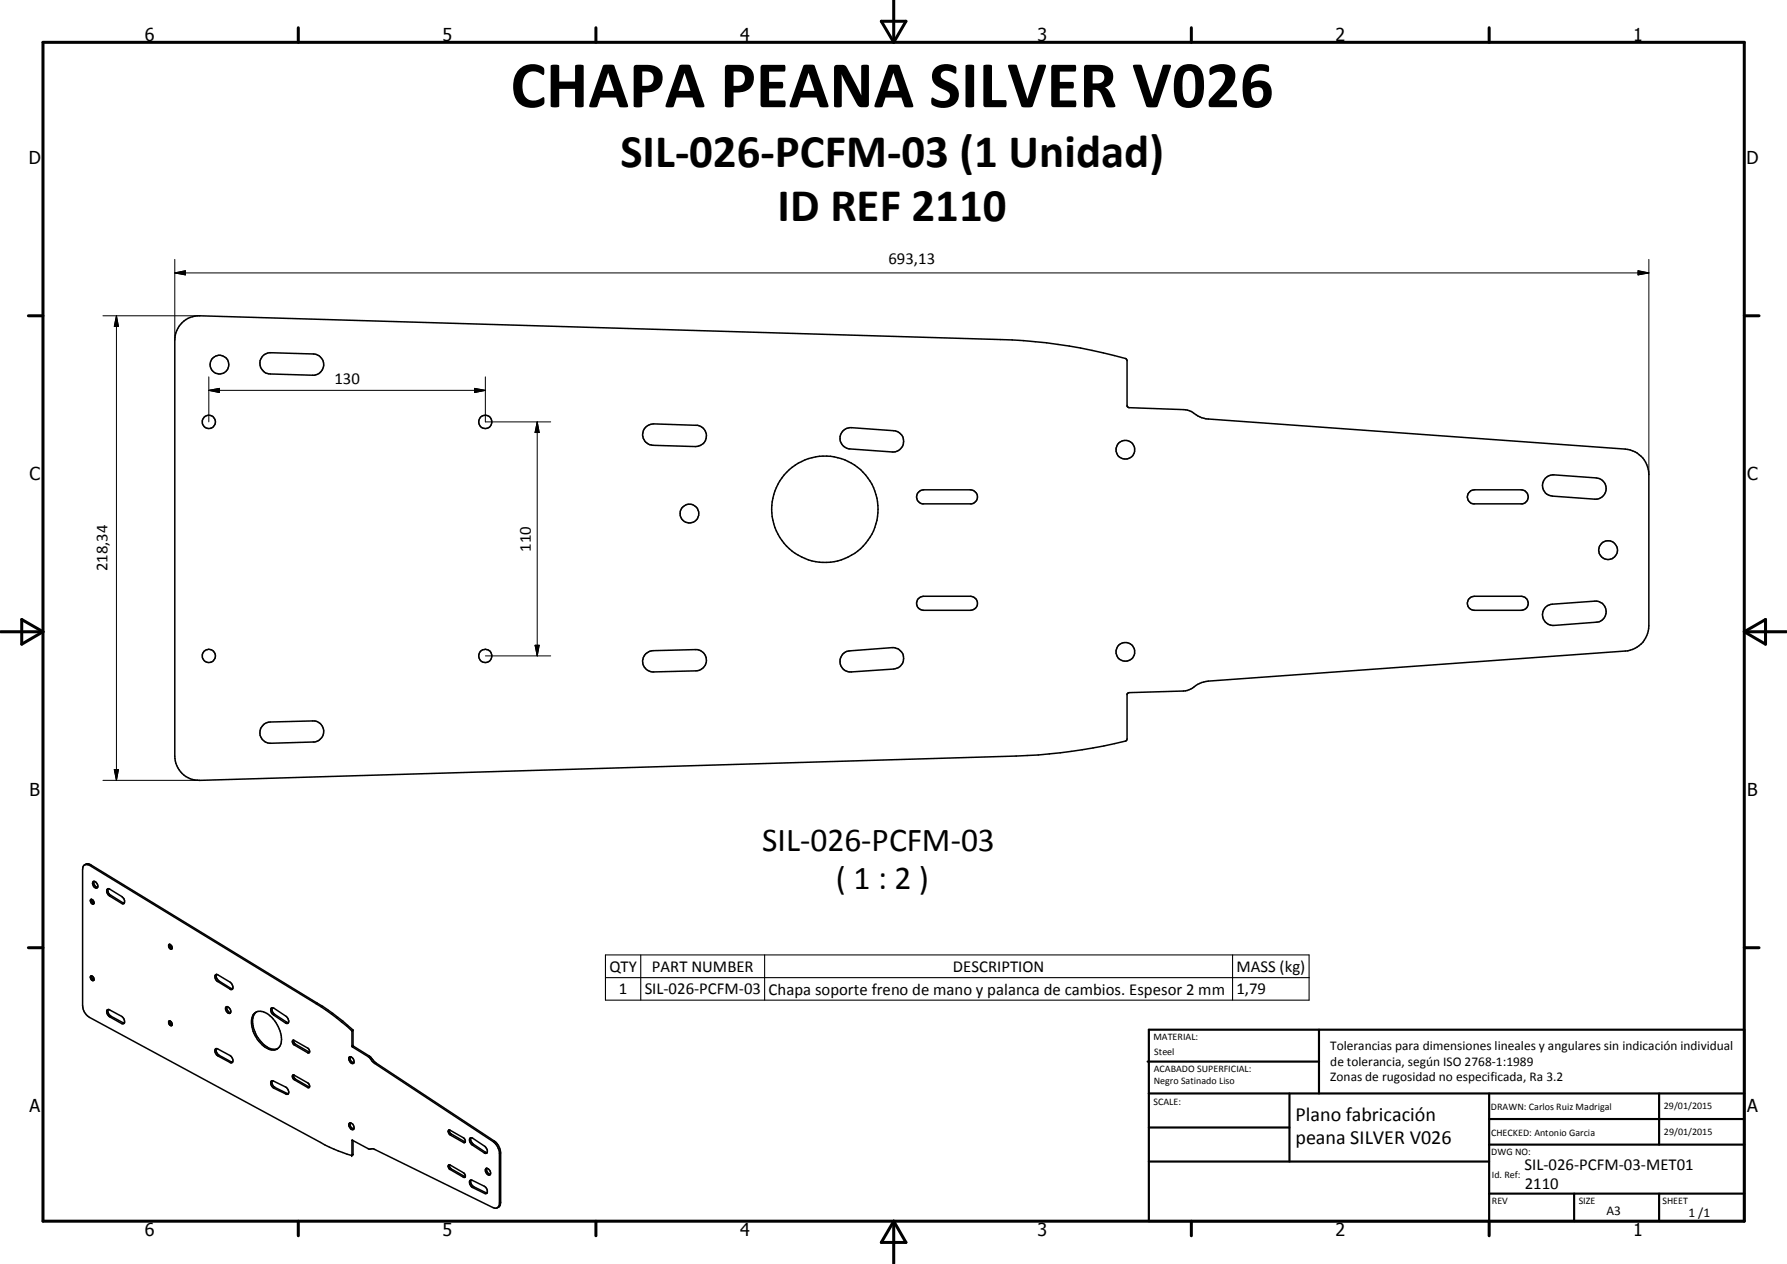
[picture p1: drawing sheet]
<svg xmlns="http://www.w3.org/2000/svg" width="420mm" height="297mm" viewBox="0 0 420 297" stroke-linecap="round" stroke-linejoin="round" font-family="sans-serif">
<g fill="none" stroke="#000" stroke-width=".35">
<path d="M42.8 75.8a5.7 5.7 0 0 1 4.2-1.6l188.3 5.6a118 118 0 0 1 29.5 4.5l.2 .5 .1 10.8 .4 .2 12.9 .5a5.2 5.2 0 0 1 3.2 1.4l1.9 .7 98.6 7.1a6 6 0 0 1 5.6 6v35.6a5.9 5.9 0 0 1-5.6 5.9l-98 7.1a7.5 7.5 0 0 0-4.1 1.8l-1.8 .5-13 .5-.2 .2v10.6l-.1 .3a112.2 112.2 0 0 1-26 3.7l-192 5.7a5.7 5.7 0 0 1-5.8-5.7v-97.8a5.8 5.8 0 0 1 1.7-4.1zM61.7 83.8l.6-.5 1-.4 10.4 .3a2.5 2.5 0 0 1 2.4 2.6 2.5 2.5 0 0 1-2.6 2.4l-10-.3a2.52 2.52 0 0 1-2.2-1.5 2.52 2.52 0 0 1 .4-2.6zM151.7 100.5l.9-.6 1.1-.3 9.9 .3a2.5 2.5 0 0 1 2.5 2.6 2.5 2.5 0 0 1-2.6 2.4l-10-.3a2.53 2.53 0 0 1-2.2-1.5 2.53 2.53 0 0 1 .4-2.6zM198.2 101.3l.9-.6 .7-.2 10.3 .7a2.5 2.5 0 0 1 2.3 2.7 2.5 2.5 0 0 1-2.6 2.3l-10-.7a2.52 2.52 0 0 1-2.1-1.6 2.52 2.52 0 0 1 .5-2.6zM215.8 115.8l.5-.4 .9-.3h11a1.67 1.67 0 0 1 1.6 1.5 1.67 1.67 0 0 1-1.3 1.8h-11.6a1.66 1.66 0 0 1-1.1-2.6zM345.3 115.8l.5-.4 .9-.3h11a1.67 1.67 0 0 1 1.6 1.5 1.67 1.67 0 0 1-1.3 1.8h-11.6a1.65 1.65 0 0 1-1.1-2.6zM363.3 112.4l1-.6 .7-.2 10.3 .7a2.5 2.5 0 0 1 2.3 2.7 2.5 2.5 0 0 1-2.6 2.3l-10-.7a2.49 2.49 0 0 1-2.2-1.6 2.49 2.49 0 0 1 .5-2.6zM151.8 153.6l1-.6 .7-.1 10-.2a2.5 2.5 0 0 1 2.6 2.4 2.5 2.5 0 0 1-2.5 2.5l-9.9 .3a2.5 2.5 0 0 1-2.4-1.5 2.5 2.5 0 0 1 .5-2.8zM198.2 153.7l.5-.5 .8-.2 10.3-.8a2.52 2.52 0 0 1 2.7 2.3 2.52 2.52 0 0 1-2.4 2.7l-9.9 .7a2.5 2.5 0 0 1-2.5-1.4 2.5 2.5 0 0 1 .5-2.8zM215.8 140.8l.8-.5 .6-.2h11a1.65 1.65 0 0 1 1.6 1.7 1.65 1.65 0 0 1-1.6 1.6h-11a1.65 1.65 0 0 1-1.5-.9 1.65 1.65 0 0 1 .1-1.7zM345.3 140.8l.5-.4 .9-.3h11a1.65 1.65 0 0 1 1.6 1.7 1.65 1.65 0 0 1-1.6 1.6h-11a1.65 1.65 0 0 1-1.5-.9 1.65 1.65 0 0 1 .1-1.7zM363.3 142.7l.6-.4 .7-.3 10.4-.7a2.48 2.48 0 0 1 2.6 2.3 2.48 2.48 0 0 1-2.3 2.6l-10 .8a2.53 2.53 0 0 1-2.4-1.5 2.53 2.53 0 0 1 .4-2.8z"/>
<path d="M61.9 170.4l.9-.6 .7-.1 10-.3a2.48 2.48 0 0 1 2.6 2.4 2.48 2.48 0 0 1-2.4 2.6l-10 .3a2.47 2.47 0 0 1-2.4-1.6 2.47 2.47 0 0 1 .6-2.7zM19.9 203.2h.5l.7 .2 53.2 32.5a48.7 48.7 0 0 1 8.5 6.5v3.5l.1 .1 3.6 2.3 1.6 1.6 27.8 18.3a3.7 3.7 0 0 1 1.5 2.6v12.2l-.3 .7-.5 .2-.7-.1-28-13.8h-1.2l-3.9-2.1-.1 3.6M19.9 203.2a1.13 1.13 0 0 1 1.5 0l53.2 32.6a53.4 53.4 0 0 1 8.4 6.3v3.6l.1 .2 3.7 2.3 1.6 1.6 27.8 18.3a3.7 3.7 0 0 1 1.5 2.8v11.7l-.2 .7-.6 .5M19.9 203.2l-.3 .3-.2 .8v32a3.4 3.4 0 0 0 1.7 2.8l54.3 29.4a31.7 31.7 0 0 0 7.3 3M21.4 211.4a.62 .62 0 0 1 .6 .3 .62 .62 0 0 1-.2 .8 .77 .77 0 0 1-.4-1.1zM21.5 211.3a.91 .91 0 0 0 .6 1M21.9 207.1a1.02 1.02 0 0 1 .9 1.6 1.02 1.02 0 0 1-.9-1.6zM22.1 207.1a1.16 1.16 0 0 0 .8 1.4M25.4 208.8a1.41 1.41 0 0 0 .7 1.6l2.9 1.8h.2M25.5 208.8l-.2 .1a1.07 1.07 0 0 0 .5 1.7l3 1.8h.3l.1-.2M25.5 208.8l3.1 1.9a1.35 1.35 0 0 1 .6 1.5M21.4 229.4a.62 .62 0 0 1 .6 .3 .62 .62 0 0 1-.2 .8 .75 .75 0 0 1-.4-1.1z"/>
<path d="M21.5 229.3a.91 .91 0 0 0 .6 1M25.2 237.4l.4-.2 3 1.6a1.26 1.26 0 0 1 .5 1.7h-.5l-3-1.7-.5-.7zM25.4 237.2l-.1 .3a1.42 1.42 0 0 0 .8 1.3l3.1 1.6M39.7 222a.62 .62 0 0 1 .7 .3 .62 .62 0 0 1-.2 .8l-.5-.6zM39.9 221.9a.91 .91 0 0 0 .6 1M39.9 239.9l.2 .7 .4 .3M50.7 229.1l.4-.1 3 1.8a1.18 1.18 0 0 1 .4 1.7h-.3l-3-1.8a1.2 1.2 0 0 1-.5-1.6zM50.9 229v.7l.4 .7 3 1.9 .4 .1M53.1 236.7a.94 .94 0 0 1 1 .3 .94 .94 0 0 1 .1 1l-.1 .1a1.06 1.06 0 0 1-1-1.4zM53.4 236.6a1.14 1.14 0 0 0 .8 1.4M59.7 238.2a2.58 2.58 0 0 1 3.4 .2 7.7 7.7 0 0 1 3 6.7 2.05 2.05 0 0 1-3.3 1.2 7.1 7.1 0 0 1-3.4-7.5zM60.3 237.8a3.8 3.8 0 0 0-.5 4.2 7.2 7.2 0 0 0 4.2 4.5l1.3-.1"/>
<path d="M63.8 236.9h.6l2.8 1.9a1.09 1.09 0 0 1 .4 1.7l-.5-.1-2.8-1.9a1.31 1.31 0 0 1-.5-1.6zM64 236.8v.9l.4 .6 3.4 2M39.7 240a.58 .58 0 0 1 .7 .3 .58 .58 0 0 1-.2 .7h-.1a.87 .87 0 0 1-.4-1zM50.6 246.5l.4-.1 3 1.6a.98 .98 0 0 1 .8 .8 .98 .98 0 0 1-.4 1l-3.5-1.9-.3-.6zM50.9 246.4a1.45 1.45 0 0 0 .6 1.6l3.2 1.6M63.8 254h.5l2.8 1.4a1.21 1.21 0 0 1 .6 1.7l-.3 .1-3-1.5a1.29 1.29 0 0 1-.6-1.7zM64 254a1.3 1.3 0 0 0 .7 1.6l3.1 1.4M68.8 252.7l.3-.1 3.4 2 .3 .4v.5l-.5 .1-3.2-1.9-.3-.5zM68.9 244.5h.3l3.3 1.9 .3 .4v.5l-.5 .1-3.2-1.9-.4-.6zM69 244.4l.1 .5 .3 .4 3.4 2M69 252.6l.1 .5 .4 .5 3.3 1.8M82.3 248.3a1.15 1.15 0 0 1 .9 1.5"/>
<path d="M82.3 248.3l-.1 .1a1.02 1.02 0 0 0 .8 1.5l.2-.1M82.4 248.3a1.19 1.19 0 0 0 .8 1.5M82.3 263.9a1.13 1.13 0 0 1 .9 1.4M82.3 263.9a.88 .88 0 0 0-.1 1 .88 .88 0 0 0 1 .4M82.4 263.9a1.08 1.08 0 0 0 .8 1.4M83 268v3.4l-.3 .1M105.5 265.6h.3l3.2 1.8a.61 .61 0 0 1 .4 .5 .61 .61 0 0 1-.3 .6l-3.3-1.8-.4-.8zM105.7 273.7l3.4 2 .3 .4v.5M105.7 265.6v.4l.3 .4 3.3 1.9M105.7 273.7v.5l.4 .5 3.2 1.8M105.7 273.7h-.1a.65 .65 0 0 0 .2 1.1l3.2 1.8h.4M109.3 276.5h.1"/>
<path d="M109.3 268.3v.1M109.3 276.5l.1 .1M109.3 268.4h.1M110.4 267.5l.2-.1 .5 .1 3.1 2.2a1.06 1.06 0 0 1 .3 1.3h-.5l-3.1-2.1-.5-.8zM110.5 277.5l.5-.1 2.9 1.4a1.2 1.2 0 0 1 .5 1.7h-.5l-3-1.5-.5-.8zM110.7 267.4v.6l.5 .8 3.3 2.1M110.7 277.3l-.1 .5 .5 .8 3.4 1.8M114.3 274.6a1.02 1.02 0 0 1 .9 1.5 .99 .99 0 0 1-.9-1.5zM114.5 274.5a1.21 1.21 0 0 0 .8 1.5"/>
<circle cx="49.1" cy="99.1" r="1.56"/>
<circle cx="51.6" cy="85.7" r="2.2"/>
<circle cx="114.1" cy="99.1" r="1.56"/>
<circle cx="194" cy="119.7" r="12.5"/>
<circle cx="264.6" cy="105.7" r="2.2"/>
<circle cx="162.1" cy="120.7" r="2.21"/>
<circle cx="378.1" cy="129.3" r="2.21"/>
<circle cx="49.1" cy="154.1" r="1.56"/>
<circle cx="114.1" cy="154.1" r="1.56"/>
<circle cx="264.6" cy="153.2" r="2.2"/>
</g>
<g fill="none" stroke="#000" stroke-width=".25">
<path d="M21.4 203.2l-.3 .2M26.1 210.4l-.3 .2M28.9 212.1l-.3 .2M26.1 238.8l-.3 .2M51.5 230.5l-.3 .2M54.3 232.3l-.3 .1M64.6 238.4l-.3 .1M74.6 235.8l-.3 .1M142.4 224.4h165.4v10.6h-165.4zM142.4 229.7h165.4M150.7 224.4v10.6M179.8 224.4v10.6"/>
<path d="M289.8 224.4v10.6M28.9 240.3l-.3 .2M51.5 248l-.2 .2M54.4 249.6l-.3 .1M64.7 255.6l-.3 .1M67.4 240.2l-.3 .2M67.5 257l-.3 .1M69.5 245.4l-.3 .2M69.5 253.6l-.3 .1M72.6 247.2l-.3 .2M72.6 255.4l-.3 .2M82.9 242l-.3 .1"/>
<path d="M83 242.2l-.2 .2M83 245.7l-.2 .1M83.1 245.9l-.2 .1M86.8 248.2l-.3 .1M87.5 248.8l-.3 .2M88.4 249.8l-.3 .1M82.9 268h-.1M83 271.3l-.2 .1M106.1 266.5l-.3 .2M106.1 274.7l-.3 .1M109.3 268.3l-.3 .2M109.3 276.5l-.3 .1"/>
<path d="M111.3 268.9l-.3 .2M111.4 278.9l-.3 .2M114.1 270.8l-.2 .1M116.2 268.1l-.3 .1M117.7 270.9l-.3 .2M114.2 280.3l-.3 .2M117.7 282.6l-.3 .1"/>
</g>
<circle cx="82.7" cy="271.5" r=".18" fill="#000"/>
<g fill="none" stroke="#000" stroke-width=".71">
<path d="M10.1 9.9h400v277.1h-400zM70.1 6.5v3.4M140.1 6.5v3.4M207.2 5h5.8l-2.9 4.9zM210.1 0v9.9M280.1 6.5v3.4M350.1 6.5v3.4M6.7 74.2h3.4M410.1 74.2h3.5M.1 148.5h10M5.1 145.6l5 2.9-5 2.9zM410.1 148.5h10"/>
<path d="M410.1 148.5l5-2.9v5.8zM6.7 222.7h3.4M410.1 222.7h3.5M70.1 287v3.4M140.1 287v3.4M210.1 287v10M210.1 287l2.9 5h-5.8zM280.1 287v3.4M350.1 287v3.4"/>
</g>
<g fill="none" stroke="#000" stroke-width=".51">
<path d="M269.8 249.5h40.3M270.1 242h140v45h-140zM270.1 257h140M303.2 257v16M310.1 242v15M350.1 257v30M390.1 257v12M270.1 265h33.1M270.1 273h80M350.1 269h60M350.1 263h60M350.1 280.5h60"/>
<path d="M370.1 280.5v6.5M390.1 280.5v6.5"/>
</g>
<g fill="none" stroke="#000" stroke-width=".24">
<path d="M24.2 74.2h22.8M27.4 74.2l.4 2.5h-.9zM27.4 74.2v109.2M41.1 64.1l2.5-.5v1zM41.1 64.1h346.6M41.1 61v18.9M385.1 63.6l2.6 .5-2.6 .5zM387.7 61v50.5M49.1 91.7l2.5-.4v.9zM49.1 91.7h65M49.1 88.6v10.5M111.6 91.3l2.5 .4-2.5 .5z"/>
<path d="M114.1 88.6v10.5h15.4M126.3 99.1l.5 2.5h-1zM126.3 99.1v55M114.1 154.1h15.4M125.8 151.6h1l-.5 2.5zM24.2 183.4h22.7M26.9 180.8h.9l-.4 2.6z"/>
</g>
<path d="M27.4 74.2l.4 2.5h-.9zM41.1 64.1l2.5-.5v1zM385.1 63.6l2.6 .5-2.6 .5zM49.1 91.7l2.5-.4v.9zM111.6 91.3l2.5 .4-2.5 .5zM126.3 99.1l.5 2.5h-1zM125.8 151.6h1l-.5 2.5zM26.9 180.8h.9l-.4 2.6z" fill="#000"/>
<text font-size="15.8" x="120" y="25.2">CHAPA PEANA SILVER V026</text>
<g font-size="11">
<text x="145.9" y="39.3">SIL-026-PCFM-03 (1 Unidad)</text>
<text x="182.8" y="51.9">ID REF 2110</text>
</g>
<g font-size="7.9">
<text x="179.2" y="199.9">SIL-026-PCFM-03</text>
<text x="196.5" y="208.9">( 1 : 2 )</text>
</g>
<g font-size="4.7">
<text x="304.6" y="263.5">Plano fabricación</text>
<text x="304.6" y="268.9">peana SILVER V026</text>
</g>
<g font-size="4.2">
<text x="34" y="9.6">6</text>
<text x="104" y="9.6">5</text>
<text x="174" y="9.6">4</text>
<text x="244" y="9.6">3</text>
<text x="314" y="9.6">2</text>
<text x="384" y="9.6">1</text>
<text x="6.8" y="38.7">D</text>
<text x="410.6" y="38.7">D</text>
<text x="7" y="112.9">C</text>
<text x="410.8" y="112.9">C</text>
<text x="7" y="187.1">B</text>
<text x="410.8" y="187.1">B</text>
<text x="7" y="261.4">A</text>
<text x="410.8" y="261.4">A</text>
<text x="34" y="290.4">6</text>
<text x="104" y="290.4">5</text>
<text x="174" y="290.4">4</text>
<text x="244" y="290.4">3</text>
<text x="314" y="290.4">2</text>
<text x="384" y="290.4">1</text>
</g>
<g font-size="3.9">
<text x="208.9" y="62.1">693,13</text>
<text x="78.6" y="90.2">130</text>
<text x="124.8" y="129.7" transform="rotate(-90 124.8 129.7)">110</text>
<text x="25.3" y="134.3" transform="rotate(-90 25.3 134.3)">218,34</text>
<text x="143.3" y="228.3">QTY</text>
<text x="145.5" y="233.7">1</text>
<text x="151.6" y="233.7">SIL-026-PCFM-03</text>
<text x="153.3" y="228.3">PART NUMBER</text>
<text x="180.7" y="233.7">Chapa soporte freno de mano y palanca de cambios. Espesor 2 mm</text>
<text x="224.1" y="228.3">DESCRIPTION</text>
<text x="290.7" y="228.5">MASS (kg)</text>
<text x="290.7" y="233.7">1,79</text>
<text x="358.5" y="275">SIL-026-PCFM-03-MET01</text>
<text x="358.5" y="279.4">2110</text>
</g>
<g font-size="3.1">
<text x="312.7" y="246.8">Tolerancias para dimensiones lineales y angulares sin indicación individual</text>
<text x="312.7" y="250.4">de tolerancia, según ISO 2768-1:1989</text>
<text x="312.7" y="254">Zonas de rugosidad no especificada, Ra 3.2</text>
<text x="377.7" y="285.6">A3</text>
<text x="397" y="285.9">1 /1</text>
</g>
<g font-size="2.4">
<text x="271.2" y="244.4">MATERIAL:</text>
<text x="271.3" y="252">ACABADO SUPERFICIAL:</text>
<text x="271.4" y="247.9">Steel</text>
<text x="271.3" y="254.6">Negro Satinado Liso</text>
<text x="271.2" y="259.7">SCALE:</text>
<text x="350.6" y="260.8">DRAWN: Carlos Ruiz Madrigal</text>
<text x="391.2" y="260.6">29/01/2015</text>
<text x="350.6" y="267">CHECKED: Antonio Garcia</text>
<text x="391.2" y="266.7">29/01/2015</text>
<text x="350.6" y="271.4">DWG NO:</text>
<text x="350.8" y="276.9">Id. Ref:</text>
<text x="350.8" y="282.8">REV</text>
<text x="371.2" y="282.9">SIZE</text>
<text x="390.9" y="282.9">SHEET</text>
</g>
</svg>
